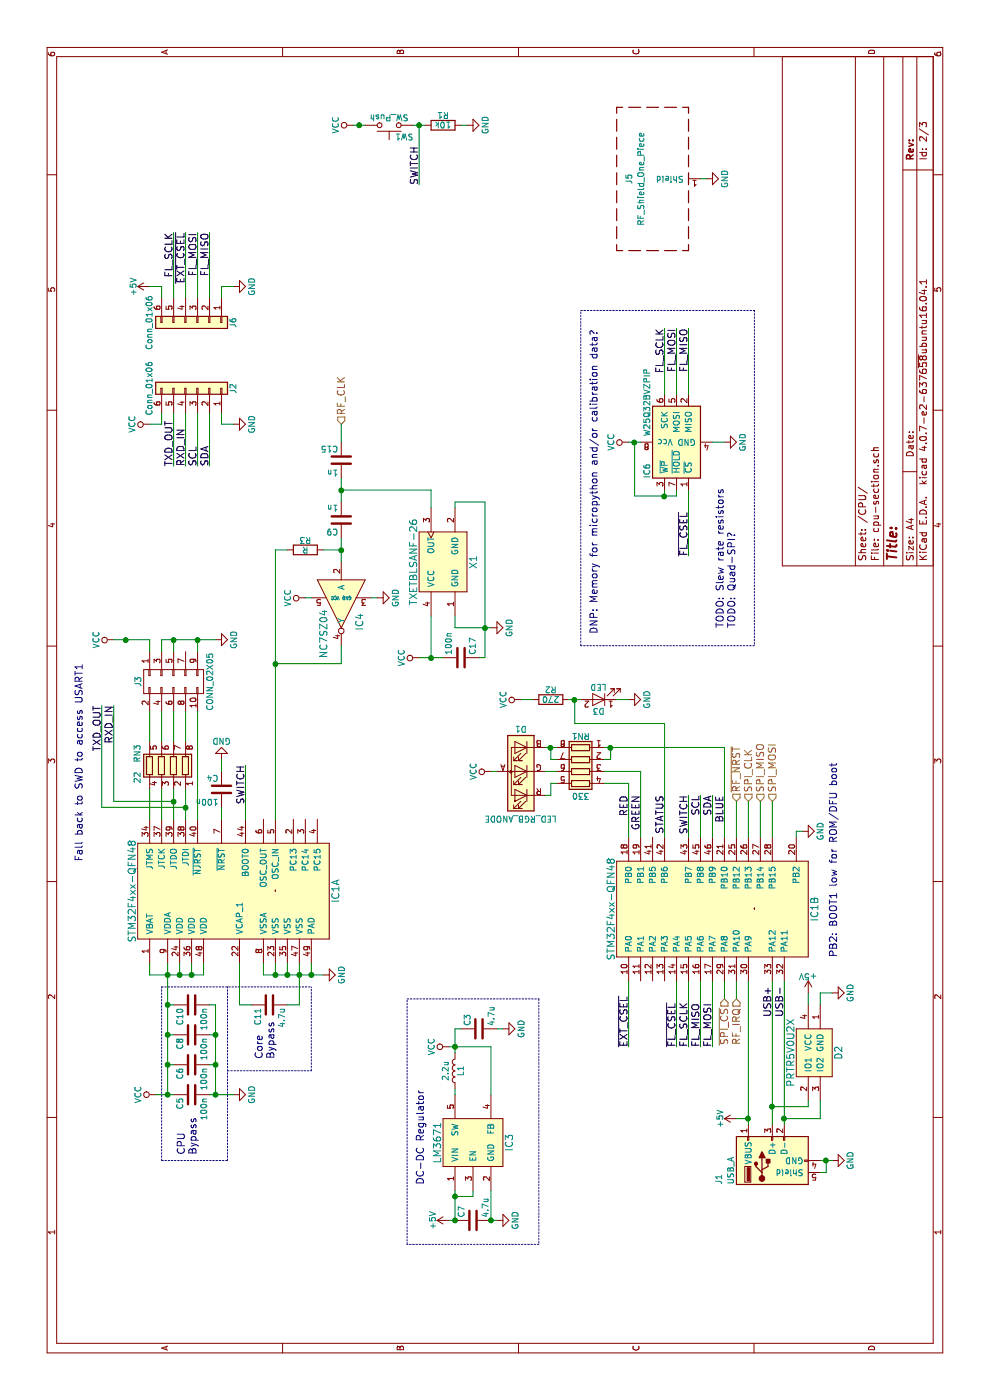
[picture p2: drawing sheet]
EESchema Schematic File Version 2
LIBS:power
LIBS:device
LIBS:transistors
LIBS:conn
LIBS:linear
LIBS:regul
LIBS:74xx
LIBS:cmos4000
LIBS:adc-dac
LIBS:memory
LIBS:xilinx
LIBS:microcontrollers
LIBS:dsp
LIBS:microchip
LIBS:analog_switches
LIBS:motorola
LIBS:texas
LIBS:intel
LIBS:audio
LIBS:interface
LIBS:digital-audio
LIBS:philips
LIBS:display
LIBS:cypress
LIBS:siliconi
LIBS:opto
LIBS:atmel
LIBS:contrib
LIBS:valves
LIBS:fsk-parts
LIBS:switches
LIBS:fsk-radio-cache
EELAYER 25 0
EELAYER END
$Descr A4 11693 8268
encoding utf-8
Sheet 2 3
Title ""
Date ""
Rev ""
Comp ""
Comment1 ""
Comment2 ""
Comment3 ""
Comment4 ""
$EndDescr
$Comp
L VCC #PWR18
U 1 1
P 6350 950
F 0 "#PWR18" H 6350 800 50  0001 C CNN
F 1 "VCC" H 6350 1100 50  0000 C CNN
F 2 "" H 6350 950 50  0001 C CNN
F 3 "" H 6350 950 50  0001 C CNN
	1    6350 950 
	-1   0    0    -1  
$EndComp
$Comp
L GND #PWR19
U 1 1
P 6350 1800
F 0 "#PWR19" H 6350 1550 50  0001 C CNN
F 1 "GND" H 6350 1650 50  0000 C CNN
F 2 "" H 6350 1800 50  0001 C CNN
F 3 "" H 6350 1800 50  0001 C CNN
	1    6350 1800
	-1   0    0    -1  
$EndComp
$Comp
L GND #PWR11
U 1 1
P 3550 2700
F 0 "#PWR11" H 3550 2450 50  0001 C CNN
F 1 "GND" H 3550 2550 50  0000 C CNN
F 2 "" H 3550 2700 50  0001 C CNN
F 3 "" H 3550 2700 50  0001 C CNN
	1    3550 2700
	1    0    0    -1  
$EndComp
$Comp
L C C11
U 1 1
P 3300 2250
F 0 "C11" H 3325 2350 50  0000 L CNN
F 1 "4.7u" H 3325 2150 50  0000 L CNN
F 2 "Capacitors_SMD:C_0603" H 3338 2100 50  0001 C CNN
F 3 "" H 3300 2250 50  0001 C CNN
	1    3300 2250
	-1   0    0    -1  
$EndComp
$Comp
L GND #PWR6
U 1 1
P 2550 1950
F 0 "#PWR6" H 2550 1700 50  0001 C CNN
F 1 "GND" H 2550 1800 50  0000 C CNN
F 2 "" H 2550 1950 50  0001 C CNN
F 3 "" H 2550 1950 50  0001 C CNN
	1    2550 1950
	1    0    0    -1  
$EndComp
$Comp
L VCC #PWR5
U 1 1
P 2550 1300
F 0 "#PWR5" H 2550 1150 50  0001 C CNN
F 1 "VCC" H 2550 1450 50  0000 C CNN
F 2 "" H 2550 1300 50  0001 C CNN
F 3 "" H 2550 1300 50  0001 C CNN
	1    2550 1300
	1    0    0    -1  
$EndComp
$Comp
L GND #PWR3
U 1 1
P 2000 6950
F 0 "#PWR3" H 2000 6700 50  0001 C CNN
F 1 "GND" H 2000 6800 50  0000 C CNN
F 2 "" H 2000 6950 50  0001 C CNN
F 3 "" H 2000 6950 50  0001 C CNN
	1    2000 6950
	1    0    0    -1  
$EndComp
$Comp
L +5V #PWR9
U 1 1
P 3400 6750
F 0 "#PWR9" H 3400 6600 50  0001 C CNN
F 1 "+5V" H 3400 6890 50  0000 C CNN
F 2 "" H 3400 6750 50  0001 C CNN
F 3 "" H 3400 6750 50  0001 C CNN
	1    3400 6750
	0    1    1    0   
$EndComp
$Comp
L CONN_02X05 J3
U 1 1
P 6000 1450
F 0 "J3" H 6000 1750 50  0000 C CNN
F 1 "CONN_02X05" H 6000 1150 50  0000 C CNN
F 2 "FSK Parts:ftsh-105-01-dv" H 6000 250 50  0001 C CNN
F 3 "" H 6000 250 50  0001 C CNN
	1    6000 1450
	-1   0    0    -1  
$EndComp
$Comp
L C C10
U 1 1
P 3300 1600
F 0 "C10" H 3325 1700 50  0000 L CNN
F 1 "100n" H 3325 1500 50  0000 L CNN
F 2 "Capacitors_SMD:C_0402" H 3338 1450 50  0001 C CNN
F 3 "" H 3300 1600 50  0001 C CNN
	1    3300 1600
	-1   0    0    -1  
$EndComp
$Comp
L C C8
U 1 1
P 3050 1600
F 0 "C8" H 3075 1700 50  0000 L CNN
F 1 "100n" H 3075 1500 50  0000 L CNN
F 2 "Capacitors_SMD:C_0402" H 3088 1450 50  0001 C CNN
F 3 "" H 3050 1600 50  0001 C CNN
	1    3050 1600
	-1   0    0    -1  
$EndComp
$Comp
L C C6
U 1 1
P 2800 1600
F 0 "C6" H 2825 1700 50  0000 L CNN
F 1 "100n" H 2825 1500 50  0000 L CNN
F 2 "Capacitors_SMD:C_0402" H 2838 1450 50  0001 C CNN
F 3 "" H 2800 1600 50  0001 C CNN
	1    2800 1600
	-1   0    0    -1  
$EndComp
$Comp
L C C5
U 1 1
P 2550 1600
F 0 "C5" H 2575 1700 50  0000 L CNN
F 1 "100n" H 2575 1500 50  0000 L CNN
F 2 "Capacitors_SMD:C_0402" H 2588 1450 50  0001 C CNN
F 3 "" H 2550 1600 50  0001 C CNN
	1    2550 1600
	-1   0    0    -1  
$EndComp
$Comp
L C C17
U 1 1
P 6200 3850
F 0 "C17" H 6225 3950 50  0000 L CNN
F 1 "100n" H 6225 3750 50  0000 L CNN
F 2 "Capacitors_SMD:C_0402" H 6238 3700 50  0001 C CNN
F 3 "" H 6200 3850 50  0001 C CNN
	1    6200 3850
	1    0    0    1   
$EndComp
Text HLabel 3350 6050 0    60   Input ~ 0
~SPI_CS
Text HLabel 5000 6250 2    60   Input ~ 0
SPI_CLK
Text HLabel 5000 6350 2    60   Input ~ 0
SPI_MISO
Text HLabel 5000 6450 2    60   Input ~ 0
SPI_MOSI
Text Label 2950 5250 0    60   ~ 0
~EXT_CSEL
Text Label 5800 850  2    60   ~ 0
TXD_OUT
Text Label 5800 950  2    60   ~ 0
RXD_IN
Text Label 2950 5650 0    60   ~ 0
~FL_CSEL
Text Label 2950 5850 0    60   ~ 0
FL_MISO
Text Label 2950 5950 0    60   ~ 0
FL_MOSI
$Comp
L VCC #PWR13
U 1 1
P 5250 4100
F 0 "#PWR13" H 5250 3950 50  0001 C CNN
F 1 "VCC" H 5250 4250 50  0000 C CNN
F 2 "" H 5250 4100 50  0001 C CNN
F 3 "" H 5250 4100 50  0001 C CNN
	1    5250 4100
	1    0    0    -1  
$EndComp
Text HLabel 5000 6150 2    60   Input ~ 0
~RF_NRST
Text HLabel 3350 6150 0    60   Input ~ 0
RF_IRQ
$Comp
L TCXO_4P X1
U 1 1
P 7000 3700
F 0 "X1" H 7000 3450 60  0000 C CNN
F 1 "TXETBLSANF-26" H 7000 3950 60  0000 C CNN
F 2 "Crystals:Crystal_SMD_TXC_7M-4pin_3.2x2.5mm_HandSoldering" H 7000 3700 60  0001 C CNN
F 3 "" H 7000 3700 60  0001 C CNN
	1    7000 3700
	1    0    0    -1  
$EndComp
$Comp
L C C15
U 1 1
P 7850 2850
F 0 "C15" H 7875 2950 50  0000 L CNN
F 1 "1n" H 7875 2750 50  0000 L CNN
F 2 "Capacitors_SMD:C_0402" H 7888 2700 50  0001 C CNN
F 3 "" H 7850 2850 50  0001 C CNN
	1    7850 2850
	0    1    -1   0   
$EndComp
$Comp
L STM32F4xx-QFN48 IC1
U 1 1
P 4250 1950
F 0 "IC1" H 4250 1100 60  0000 C CNN
F 1 "STM32F4xx-QFN48" H 4250 2800 60  0000 C CNN
F 2 "FSK Parts:QFN48" H 4250 1950 60  0001 C CNN
F 3 "" H 4250 1950 60  0001 C CNN
	1    4250 1950
	1    0    0    -1  
$EndComp
$Comp
L USB_A J1
U 1 1
P 2000 6450
F 0 "J1" H 1800 6900 50  0000 L CNN
F 1 "USB_A" H 1800 6800 50  0000 L CNN
F 2 "FSK Parts:USB-A-Plug" H 2150 6400 50  0001 C CNN
F 3 "" H 2150 6400 50  0001 C CNN
	1    2000 6450
	1    0    0    -1  
$EndComp
$Comp
L GND #PWR26
U 1 1
P 8150 1950
F 0 "#PWR26" H 8150 1700 50  0001 C CNN
F 1 "GND" H 8150 1800 50  0000 C CNN
F 2 "" H 8150 1950 50  0001 C CNN
F 3 "" H 8150 1950 50  0001 C CNN
	1    8150 1950
	1    0    0    -1  
$EndComp
$Comp
L VCC #PWR25
U 1 1
P 8150 1250
F 0 "#PWR25" H 8150 1100 50  0001 C CNN
F 1 "VCC" H 8150 1400 50  0000 C CNN
F 2 "" H 8150 1250 50  0001 C CNN
F 3 "" H 8150 1250 50  0001 C CNN
	1    8150 1250
	1    0    0    -1  
$EndComp
Text Label 7800 1450 0    60   ~ 0
TXD_OUT
Text Label 7800 1550 0    60   ~ 0
RXD_IN
$Comp
L +5V #PWR27
U 1 1
P 9300 1250
F 0 "#PWR27" H 9300 1100 50  0001 C CNN
F 1 "+5V" H 9300 1390 50  0000 C CNN
F 2 "" H 9300 1250 50  0001 C CNN
F 3 "" H 9300 1250 50  0001 C CNN
	1    9300 1250
	-1   0    0    -1  
$EndComp
$Comp
L L L1
U 1 1
P 2750 3800
F 0 "L1" V 2700 3800 50  0000 C CNN
F 1 "2.2u" V 2825 3800 50  0000 C CNN
F 2 "Inductors_SMD:L_0603_HandSoldering" H 2750 3800 50  0001 C CNN
F 3 "" H 2750 3800 50  0001 C CNN
	1    2750 3800
	0    -1   -1   0   
$EndComp
$Comp
L C C3
U 1 1
P 3100 4000
F 0 "C3" H 3125 4100 50  0000 L CNN
F 1 "4.7u" H 3125 3900 50  0000 L CNN
F 2 "Capacitors_SMD:C_0603" H 3138 3850 50  0001 C CNN
F 3 "" H 3100 4000 50  0001 C CNN
	1    3100 4000
	1    0    0    -1  
$EndComp
$Comp
L VCC #PWR7
U 1 1
P 2950 3750
F 0 "#PWR7" H 2950 3600 50  0001 C CNN
F 1 "VCC" H 2950 3900 50  0000 C CNN
F 2 "" H 2950 3750 50  0001 C CNN
F 3 "" H 2950 3750 50  0001 C CNN
	1    2950 3750
	1    0    0    -1  
$EndComp
$Comp
L LED_RGB_ANODE D1
U 1 1
P 5250 4350
F 0 "D1" H 5250 4000 50  0000 C CNN
F 1 "LED_RGB_ANODE" H 5250 4750 50  0000 C CNN
F 2 "FSK Parts:LED_0606_RGB" H 5250 4300 50  0001 C CNN
F 3 "" H 5250 4300 50  0001 C CNN
	1    5250 4350
	0    -1   -1   0   
$EndComp
Text Label 3200 6450 0    60   ~ 0
USB+
Text Label 3200 6550 0    60   ~ 0
USB-
$Comp
L LM3671 IC3
U 1 1
P 2150 3950
F 0 "IC3" H 2150 3650 60  0000 C CNN
F 1 "LM3671" H 2150 4250 60  0000 C CNN
F 2 "TO_SOT_Packages_SMD:SOT-23-5_HandSoldering" H 2150 3950 60  0001 C CNN
F 3 "" H 2150 3950 60  0001 C CNN
	1    2150 3950
	1    0    0    -1  
$EndComp
$Comp
L GND #PWR2
U 1 1
P 1500 4150
F 0 "#PWR2" H 1500 3900 50  0001 C CNN
F 1 "GND" H 1500 4000 50  0000 C CNN
F 2 "" H 1500 4150 50  0001 C CNN
F 3 "" H 1500 4150 50  0001 C CNN
	1    1500 4150
	1    0    0    -1  
$EndComp
$Comp
L +5V #PWR1
U 1 1
P 1500 3750
F 0 "#PWR1" H 1500 3600 50  0001 C CNN
F 1 "+5V" H 1500 3890 50  0000 C CNN
F 2 "" H 1500 3750 50  0001 C CNN
F 3 "" H 1500 3750 50  0001 C CNN
	1    1500 3750
	1    0    0    -1  
$EndComp
$Comp
L GND #PWR8
U 1 1
P 3100 4200
F 0 "#PWR8" H 3100 3950 50  0001 C CNN
F 1 "GND" H 3100 4050 50  0000 C CNN
F 2 "" H 3100 4200 50  0001 C CNN
F 3 "" H 3100 4200 50  0001 C CNN
	1    3100 4200
	1    0    0    -1  
$EndComp
$Comp
L C C7
U 1 1
P 1500 3950
F 0 "C7" H 1525 4050 50  0000 L CNN
F 1 "4.7u" H 1525 3850 50  0000 L CNN
F 2 "Capacitors_SMD:C_0603" H 1538 3800 50  0001 C CNN
F 3 "" H 1500 3950 50  0001 C CNN
	1    1500 3950
	1    0    0    -1  
$EndComp
$Comp
L GND #PWR10
U 1 1
P 3400 6950
F 0 "#PWR10" H 3400 6700 50  0001 C CNN
F 1 "GND" H 3400 6800 50  0000 C CNN
F 2 "" H 3400 6950 50  0001 C CNN
F 3 "" H 3400 6950 50  0001 C CNN
	1    3400 6950
	1    0    0    -1  
$EndComp
Text Label 7800 1750 0    60   ~ 0
SDA
Text Label 7800 1650 0    60   ~ 0
SCL
Text Label 5050 5850 2    60   ~ 0
SCL
Text Label 5050 5950 2    60   ~ 0
SDA
$Comp
L LED D3
U 1 1
P 5850 5000
F 0 "D3" H 5850 5100 50  0000 C CNN
F 1 "LED" H 5850 4900 50  0000 C CNN
F 2 "LEDs:LED_0603_HandSoldering" H 5850 5000 50  0001 C CNN
F 3 "" H 5850 5000 50  0001 C CNN
	1    5850 5000
	0    -1   -1   0   
$EndComp
$Comp
L VCC #PWR15
U 1 1
P 5850 4350
F 0 "#PWR15" H 5850 4200 50  0001 C CNN
F 1 "VCC" H 5850 4500 50  0000 C CNN
F 2 "" H 5850 4350 50  0001 C CNN
F 3 "" H 5850 4350 50  0001 C CNN
	1    5850 4350
	1    0    0    -1  
$EndComp
$Comp
L R R2
U 1 1
P 5850 4600
F 0 "R2" V 5930 4600 50  0000 C CNN
F 1 "270" V 5850 4600 50  0000 C CNN
F 2 "Resistors_SMD:R_0603_HandSoldering" V 5780 4600 50  0001 C CNN
F 3 "" H 5850 4600 50  0001 C CNN
	1    5850 4600
	1    0    0    -1  
$EndComp
Text Notes 1800 3550 0    60   ~ 0
DC-DC Regulator
Text Notes 2850 2300 0    60   ~ 0
Core\nBypass
Text Notes 2050 1650 0    60   ~ 0
CPU\nBypass
$Comp
L STM32F4xx-QFN48 IC1
U 2 1
P 4100 5950
F 0 "IC1" H 4100 5100 60  0000 C CNN
F 1 "STM32F4xx-QFN48" H 4100 6800 60  0000 C CNN
F 2 "FSK Parts:QFN48" H 4100 5950 60  0001 C CNN
F 3 "" H 4100 5950 60  0001 C CNN
	2    4100 5950
	1    0    0    -1  
$EndComp
$Comp
L GND #PWR20
U 1 1
P 6450 4100
F 0 "#PWR20" H 6450 3850 50  0001 C CNN
F 1 "GND" H 6450 3950 50  0000 C CNN
F 2 "" H 6450 4100 50  0001 C CNN
F 3 "" H 6450 4100 50  0001 C CNN
	1    6450 4100
	-1   0    0    -1  
$EndComp
$Comp
L VCC #PWR17
U 1 1
P 6200 3500
F 0 "#PWR17" H 6200 3350 50  0001 C CNN
F 1 "VCC" H 6200 3650 50  0000 C CNN
F 2 "" H 6200 3500 50  0001 C CNN
F 3 "" H 6200 3500 50  0001 C CNN
	1    6200 3500
	-1   0    0    -1  
$EndComp
$Comp
L GND #PWR16
U 1 1
P 5850 5250
F 0 "#PWR16" H 5850 5000 50  0001 C CNN
F 1 "GND" H 5850 5100 50  0000 C CNN
F 2 "" H 5850 5250 50  0001 C CNN
F 3 "" H 5850 5250 50  0001 C CNN
	1    5850 5250
	1    0    0    -1  
$EndComp
$Comp
L R_Pack04 RN1
U 1 1
P 5250 4850
F 0 "RN1" V 4950 4850 50  0000 C CNN
F 1 "330" V 5450 4850 50  0000 C CNN
F 2 "Resistors_SMD:R_Array_Concave_4x0603" V 5525 4850 50  0001 C CNN
F 3 "" H 5250 4850 50  0001 C CNN
	1    5250 4850
	-1   0    0    -1  
$EndComp
Text Label 10150 3500 0    60   ~ 0
SWITCH
Text Label 5300 2050 2    60   ~ 0
SWITCH
Text Label 5050 5750 2    60   ~ 0
SWITCH
$Comp
L GND #PWR12
U 1 1
P 4750 6700
F 0 "#PWR12" H 4750 6450 50  0001 C CNN
F 1 "GND" H 4750 6550 50  0000 C CNN
F 2 "" H 4750 6700 50  0001 C CNN
F 3 "" H 4750 6700 50  0001 C CNN
	1    4750 6700
	1    0    0    -1  
$EndComp
Text Notes 3700 7000 0    60   ~ 0
PB2: BOOT1 low for ROM/DFU boot
$Comp
L GND #PWR22
U 1 1
P 6700 3150
F 0 "#PWR22" H 6700 2900 50  0001 C CNN
F 1 "GND" H 6700 3000 50  0000 C CNN
F 2 "" H 6700 3150 50  0001 C CNN
F 3 "" H 6700 3150 50  0001 C CNN
	1    6700 3150
	-1   0    0    -1  
$EndComp
$Comp
L VCC #PWR21
U 1 1
P 6700 2550
F 0 "#PWR21" H 6700 2400 50  0001 C CNN
F 1 "VCC" H 6700 2700 50  0000 C CNN
F 2 "" H 6700 2550 50  0001 C CNN
F 3 "" H 6700 2550 50  0001 C CNN
	1    6700 2550
	-1   0    0    -1  
$EndComp
Text HLabel 8150 2850 2    60   Input ~ 0
RF_CLK
$Comp
L NC7SZ04 IC4
U 1 1
P 6650 2850
F 0 "IC4" H 6800 2700 60  0000 C CNN
F 1 "NC7SZ04" H 6900 3000 60  0000 C CNN
F 2 "TO_SOT_Packages_SMD:SOT-353_SC-70-5" H 6650 2850 60  0001 C CNN
F 3 "" H 6650 2850 60  0001 C CNN
	1    6650 2850
	-1   0    0    -1  
$EndComp
$Comp
L C C9
U 1 1
P 7350 2850
F 0 "C9" H 7375 2950 50  0000 L CNN
F 1 "1n" H 7375 2750 50  0000 L CNN
F 2 "Capacitors_SMD:C_0402" H 7388 2700 50  0001 C CNN
F 3 "" H 7350 2850 50  0001 C CNN
	1    7350 2850
	0    -1   -1   0   
$EndComp
$Comp
L R R3
U 1 1
P 7100 2550
F 0 "R3" V 7180 2550 50  0000 C CNN
F 1 "R" V 7100 2550 50  0000 C CNN
F 2 "Resistors_SMD:R_0603" V 7030 2550 50  0001 C CNN
F 3 "" H 7100 2550 50  0001 C CNN
	1    7100 2550
	1    0    0    -1  
$EndComp
$Comp
L 25LC_EEPROM IC6
U 1 1
P 8000 5650
F 0 "IC6" H 7700 5900 50  0000 L CNN
F 1 "W25Q32BVZPIP" H 8050 5900 50  0000 L CNN
F 2 "Housings_DFN_QFN:DFN-S-8-1EP_6x5mm_Pitch1.27mm" H 7650 5600 50  0001 C CNN
F 3 "" H 7650 5600 50  0001 C CNN
	1    8000 5650
	1    0    0    -1  
$EndComp
Text Label 8950 5650 2    60   ~ 0
FL_MOSI
Text Label 8950 5750 2    60   ~ 0
FL_MISO
Text Label 8950 5550 2    60   ~ 0
FL_SCLK
Text Label 7050 5750 0    60   ~ 0
~FL_CSEL
$Comp
L VCC #PWR23
U 1 1
P 8000 5250
F 0 "#PWR23" H 8000 5100 50  0001 C CNN
F 1 "VCC" H 8000 5400 50  0000 C CNN
F 2 "" H 8000 5250 50  0001 C CNN
F 3 "" H 8000 5250 50  0001 C CNN
	1    8000 5250
	1    0    0    -1  
$EndComp
$Comp
L GND #PWR24
U 1 1
P 8000 6050
F 0 "#PWR24" H 8000 5800 50  0001 C CNN
F 1 "GND" H 8000 5900 50  0000 C CNN
F 2 "" H 8000 6050 50  0001 C CNN
F 3 "" H 8000 6050 50  0001 C CNN
	1    8000 6050
	1    0    0    -1  
$EndComp
Text Notes 6400 5000 0    60   ~ 0
DNP: Memory for micropython and/or calibration data?
Text Notes 6450 6150 0    60   ~ 0
TODO: Slew rate resistors\nTODO: Quad-SPI?
$Comp
L C C4
U 1 1
P 5100 1850
F 0 "C4" H 5125 1950 50  0000 L CNN
F 1 "100n" H 5125 1750 50  0000 L CNN
F 2 "Capacitors_SMD:C_0402" H 5138 1700 50  0001 C CNN
F 3 "" H 5100 1850 50  0001 C CNN
	1    5100 1850
	0    1    -1   0   
$EndComp
$Comp
L GND #PWR14
U 1 1
P 5350 1850
F 0 "#PWR14" H 5350 1600 50  0001 C CNN
F 1 "GND" H 5350 1700 50  0000 C CNN
F 2 "" H 5350 1850 50  0001 C CNN
F 3 "" H 5350 1850 50  0001 C CNN
	1    5350 1850
	0    -1   -1   0   
$EndComp
$Comp
L R_Pack04 RN3
U 1 1
P 5300 1350
F 0 "RN3" V 5500 1450 50  0000 C CNN
F 1 "22" V 5500 1250 50  0000 C CNN
F 2 "Resistors_SMD:R_Array_Concave_4x0603" V 5575 1350 50  0001 C CNN
F 3 "" H 5300 1350 50  0001 C CNN
	1    5300 1350
	0    1    -1   0   
$EndComp
$Comp
L RF_Shield_One_Piece J5
U 1 1
P 10200 5450
F 0 "J5" H 10200 5650 50  0000 C CNN
F 1 "RF_Shield_One_Piece" H 10200 5550 50  0000 C CNN
F 2 "Shielding_Cabinets:Laird_Technologies_BMI-S-102_16.50x16.50mm" H 10200 5350 50  0001 C CNN
F 3 "" H 10200 5350 50  0001 C CNN
	1    10200 5450
	1    0    0    -1  
$EndComp
$Comp
L GND #PWR29
U 1 1
P 10200 5900
F 0 "#PWR29" H 10200 5650 50  0001 C CNN
F 1 "GND" H 10200 5750 50  0000 C CNN
F 2 "" H 10200 5900 50  0001 C CNN
F 3 "" H 10200 5900 50  0001 C CNN
	1    10200 5900
	1    0    0    -1  
$EndComp
$Comp
L PRTR5V0U2X D2
U 1 1
P 2900 6800
F 0 "D2" H 2900 6600 60  0000 C CNN
F 1 "PRTR5V0U2X" H 2900 7000 60  0000 C CNN
F 2 "TO_SOT_Packages_SMD:SOT-143" H 2900 6800 60  0001 C CNN
F 3 "" H 2900 6800 60  0001 C CNN
	1    2900 6800
	1    0    0    -1  
$EndComp
$Comp
L +5V #PWR4
U 1 1
P 2350 6150
F 0 "#PWR4" H 2350 6000 50  0001 C CNN
F 1 "+5V" H 2350 6290 50  0000 C CNN
F 2 "" H 2350 6150 50  0001 C CNN
F 3 "" H 2350 6150 50  0001 C CNN
	1    2350 6150
	1    0    0    -1  
$EndComp
Text Label 2950 5750 0    60   ~ 0
FL_SCLK
Connection ~ 6350 1050
Wire Wire Line
	6350 950  6350 1250
Wire Wire Line
	3650 1250 3550 1250
Wire Wire Line
	3300 1450 3300 1400
Wire Notes Line
	3450 1350 3450 2600
Connection ~ 3050 1400
Wire Wire Line
	3050 1450 3050 1400
Connection ~ 3050 1800
Wire Wire Line
	3050 1800 3050 1750
Wire Notes Line
	1300 4500 1300 3400
Wire Notes Line
	3350 4500 1300 4500
Wire Notes Line
	3350 3400 3350 4500
Wire Notes Line
	1300 3400 3350 3400
Wire Wire Line
	7800 1750 8250 1750
Wire Wire Line
	7800 1650 8250 1650
Wire Wire Line
	3400 6850 3400 6950
Wire Wire Line
	3300 6850 3400 6850
Wire Wire Line
	1900 6900 2000 6900
Wire Wire Line
	8150 1850 8250 1850
Wire Wire Line
	4850 2050 5300 2050
Wire Wire Line
	6350 1250 6250 1250
Wire Wire Line
	6250 1350 6350 1350
Wire Wire Line
	6350 1350 6350 1800
Wire Wire Line
	6250 1450 6350 1450
Connection ~ 6350 1450
Wire Wire Line
	6250 1650 6350 1650
Connection ~ 6350 1650
Connection ~ 3550 1500
Wire Wire Line
	3550 1700 3650 1700
Wire Wire Line
	3550 1600 3650 1600
Connection ~ 3550 1600
Wire Wire Line
	3550 1500 3650 1500
Connection ~ 3550 1400
Connection ~ 3300 1400
Connection ~ 2800 1400
Connection ~ 2550 1400
Wire Wire Line
	4700 6350 5000 6350
Wire Wire Line
	2950 5250 3500 5250
Wire Wire Line
	4950 850  5800 850 
Wire Wire Line
	5000 950  5800 950 
Wire Wire Line
	2950 5650 3500 5650
Wire Wire Line
	2950 5750 3500 5750
Wire Wire Line
	2950 5850 3500 5850
Wire Wire Line
	2950 5950 3500 5950
Wire Wire Line
	4700 6450 5000 6450
Wire Wire Line
	4700 6250 5000 6250
Wire Wire Line
	6550 3800 6450 3800
Wire Wire Line
	7600 3600 7450 3600
Wire Wire Line
	3650 2200 3550 2200
Wire Wire Line
	3650 2300 3550 2300
Connection ~ 3550 2300
Wire Wire Line
	3550 2400 3650 2400
Connection ~ 3550 2400
Connection ~ 3550 2500
Wire Wire Line
	4700 5250 5150 5250
Wire Wire Line
	4700 5350 5250 5350
Wire Wire Line
	5250 5350 5250 5050
Wire Wire Line
	5450 6050 4700 6050
Wire Wire Line
	5450 5050 5450 6050
Wire Wire Line
	5250 4100 5250 4150
Wire Wire Line
	2800 1450 2800 1400
Wire Wire Line
	2550 1300 2550 1450
Wire Wire Line
	2550 1750 2550 1950
Connection ~ 2550 1800
Wire Wire Line
	2800 1800 2800 1750
Connection ~ 2800 1800
Wire Wire Line
	3300 1800 3300 1750
Wire Wire Line
	3550 1250 3550 1700
Wire Wire Line
	3300 2100 3300 2000
Wire Wire Line
	3550 2200 3550 2700
Wire Wire Line
	3550 2600 3650 2600
Connection ~ 3550 2600
Wire Wire Line
	2300 6450 3500 6450
Wire Wire Line
	2300 6550 3500 6550
Connection ~ 2000 6900
Wire Wire Line
	2000 6850 2000 6950
Wire Wire Line
	1900 6900 1900 6850
Wire Wire Line
	4700 6150 5000 6150
Wire Wire Line
	1500 3800 1750 3800
Wire Wire Line
	1500 3800 1500 3750
Wire Wire Line
	1750 3950 1700 3950
Wire Wire Line
	1700 3950 1700 3800
Connection ~ 1700 3800
Wire Wire Line
	1500 4100 1750 4100
Wire Wire Line
	1500 4100 1500 4150
Connection ~ 1500 3800
Connection ~ 1500 4100
Wire Wire Line
	2950 3750 2950 4100
Wire Wire Line
	2900 3800 3100 3800
Connection ~ 2950 3800
Wire Wire Line
	3100 3800 3100 3850
Wire Wire Line
	3100 4200 3100 4150
Wire Wire Line
	2600 3800 2550 3800
Wire Wire Line
	2950 4100 2550 4100
Wire Wire Line
	3350 6150 3500 6150
Wire Wire Line
	6200 3500 6200 3700
Wire Wire Line
	6550 3600 6200 3600
Wire Wire Line
	6450 3800 6450 4100
Connection ~ 6450 4050
Wire Wire Line
	6200 4050 6200 4000
Connection ~ 6200 3600
Wire Wire Line
	5850 4750 5850 4850
Wire Wire Line
	5850 4450 5850 4350
Wire Wire Line
	4700 5550 5650 5550
Wire Wire Line
	5650 5550 5650 4800
Wire Wire Line
	5650 4800 5850 4800
Connection ~ 5850 4800
Wire Wire Line
	5850 5250 5850 5150
Wire Wire Line
	3300 2400 3300 2500
Wire Wire Line
	3300 2500 3650 2500
Wire Wire Line
	3300 2000 3650 2000
Wire Notes Line
	2750 1900 2750 2600
Wire Notes Line
	2750 2600 3450 2600
Wire Wire Line
	5250 4650 5250 4550
Wire Wire Line
	5150 4650 5150 4600
Wire Wire Line
	5150 4600 5050 4600
Wire Wire Line
	5050 4600 5050 4550
Wire Wire Line
	5350 4650 5350 4600
Wire Wire Line
	5350 4600 5450 4600
Wire Wire Line
	5450 4550 5450 4650
Connection ~ 5450 4600
Wire Wire Line
	5150 5250 5150 5050
Wire Wire Line
	5350 5050 5350 5100
Wire Wire Line
	5350 5100 5450 5100
Connection ~ 5450 5100
Wire Wire Line
	4700 5850 5050 5850
Wire Wire Line
	4700 5950 5050 5950
Connection ~ 10650 3500
Wire Wire Line
	4700 5750 5050 5750
Wire Wire Line
	4750 6700 4750 6650
Wire Wire Line
	4750 6650 4700 6650
Wire Wire Line
	7600 3600 7600 2850
Connection ~ 7600 2850
Wire Wire Line
	8000 2850 8150 2850
Wire Wire Line
	7450 3800 7500 3800
Wire Wire Line
	7500 3800 7500 4050
Wire Wire Line
	7500 4050 6200 4050
Wire Wire Line
	7000 2850 7200 2850
Wire Wire Line
	7500 2850 7700 2850
Wire Wire Line
	6700 3150 6700 3100
Wire Wire Line
	6700 2600 6700 2550
Wire Wire Line
	7100 2700 7100 2850
Connection ~ 7100 2850
Wire Wire Line
	7100 2300 7100 2400
Wire Wire Line
	4850 2300 7100 2300
Wire Wire Line
	6150 2300 6150 2850
Wire Wire Line
	6150 2850 6300 2850
Connection ~ 6150 2300
Wire Wire Line
	8950 5550 8400 5550
Wire Wire Line
	8950 5650 8400 5650
Wire Wire Line
	8950 5750 8400 5750
Wire Wire Line
	7050 5750 7600 5750
Wire Wire Line
	8000 5250 8000 5350
Wire Wire Line
	8000 5950 8000 6050
Wire Notes Line
	6300 4850 9100 4850
Wire Notes Line
	9100 4850 9100 6300
Wire Notes Line
	9100 6300 6300 6300
Wire Notes Line
	6300 6300 6300 4850
Wire Wire Line
	7600 5550 7550 5550
Connection ~ 8000 5300
Wire Wire Line
	7550 5650 7600 5650
Wire Wire Line
	4850 1650 5750 1650
Wire Wire Line
	4950 1850 4850 1850
Wire Wire Line
	5350 1850 5250 1850
Wire Wire Line
	5750 1250 5500 1250
Wire Wire Line
	5500 1350 5750 1350
Wire Wire Line
	5500 1450 5750 1450
Wire Wire Line
	5500 1550 5750 1550
Wire Wire Line
	5100 1250 4850 1250
Wire Wire Line
	5100 1350 4850 1350
Wire Wire Line
	5100 1450 4850 1450
Wire Wire Line
	5100 1550 4850 1550
Wire Wire Line
	3350 6050 3500 6050
Wire Wire Line
	10200 5850 10200 5900
Wire Wire Line
	2500 6750 2450 6750
Wire Wire Line
	2500 6850 2350 6850
Wire Wire Line
	3400 6750 3300 6750
Wire Wire Line
	2300 6250 3500 6250
Wire Wire Line
	2350 6150 2350 6250
Connection ~ 2350 6250
Wire Wire Line
	2450 6750 2450 6450
Connection ~ 2450 6450
Wire Wire Line
	2350 6850 2350 6550
Connection ~ 2350 6550
Connection ~ 7550 5550
Wire Wire Line
	7550 5300 7550 5650
Wire Wire Line
	7550 5300 8000 5300
Text Label 5050 6050 2    60   ~ 0
BLUE
Text Label 5050 5250 2    60   ~ 0
RED
Text Label 5050 5350 2    60   ~ 0
GREEN
Text Label 5050 5550 2    60   ~ 0
STATUS
$Comp
L VCC #PWR30
U 1 1
P 10650 2950
F 0 "#PWR30" H 10650 2800 50  0001 C CNN
F 1 "VCC" H 10650 3100 50  0000 C CNN
F 2 "" H 10650 2950 50  0001 C CNN
F 3 "" H 10650 2950 50  0001 C CNN
	1    10650 2950
	1    0    0    -1  
$EndComp
$Comp
L R R1
U 1 1
P 10650 3700
F 0 "R1" V 10730 3700 50  0000 C CNN
F 1 "10k" V 10650 3700 50  0000 C CNN
F 2 "Resistors_SMD:R_0402" V 10580 3700 50  0001 C CNN
F 3 "" H 10650 3700 50  0001 C CNN
	1    10650 3700
	1    0    0    -1  
$EndComp
$Comp
L GND #PWR31
U 1 1
P 10650 3900
F 0 "#PWR31" H 10650 3650 50  0001 C CNN
F 1 "GND" H 10650 3750 50  0000 C CNN
F 2 "" H 10650 3900 50  0001 C CNN
F 3 "" H 10650 3900 50  0001 C CNN
	1    10650 3900
	1    0    0    -1  
$EndComp
Wire Wire Line
	10650 3900 10650 3850
Wire Wire Line
	9300 1250 9300 1350
Wire Wire Line
	9300 1350 9200 1350
Wire Wire Line
	8250 1550 7800 1550
Wire Wire Line
	8250 1450 7800 1450
Wire Wire Line
	8150 1950 8150 1850
Wire Wire Line
	5000 950  5000 1450
Connection ~ 5000 1450
Wire Wire Line
	4950 850  4950 1550
Connection ~ 4950 1550
Text Notes 4500 700  0    60   ~ 0
Fall back to SWD to access USART1
$Comp
L GND #PWR28
U 1 1
P 9300 1950
F 0 "#PWR28" H 9300 1700 50  0001 C CNN
F 1 "GND" H 9300 1800 50  0000 C CNN
F 2 "" H 9300 1950 50  0001 C CNN
F 3 "" H 9300 1950 50  0001 C CNN
	1    9300 1950
	1    0    0    -1  
$EndComp
Wire Wire Line
	9300 1950 9300 1850
Wire Wire Line
	9300 1850 9200 1850
Wire Wire Line
	9200 1750 9750 1750
Text Label 9750 1750 2    60   ~ 0
FL_MISO
Text Label 9750 1650 2    60   ~ 0
FL_MOSI
Text Label 9750 1550 2    60   ~ 0
~EXT_CSEL
Text Label 9750 1450 2    60   ~ 0
FL_SCLK
Wire Wire Line
	9200 1650 9750 1650
Wire Wire Line
	9200 1550 9750 1550
Wire Wire Line
	9200 1450 9750 1450
Wire Wire Line
	8150 1250 8150 1350
Wire Wire Line
	8150 1350 8250 1350
Wire Wire Line
	2550 1800 3300 1800
Wire Wire Line
	2550 1400 3650 1400
Wire Notes Line
	2000 1350 2000 1900
Wire Notes Line
	2000 1900 3450 1900
Wire Notes Line
	2000 1350 3450 1350
$Comp
L Conn_01x06 J2
U 1 1
P 8450 1650
F 0 "J2" H 8450 1950 50  0000 C CNN
F 1 "Conn_01x06" H 8450 1250 50  0000 C CNN
F 2 "FSK Parts:Castellated_Edge_6pin_2.54mm" H 8450 1650 50  0001 C CNN
F 3 "" H 8450 1650 50  0001 C CNN
	1    8450 1650
	1    0    0    1   
$EndComp
$Comp
L Conn_01x06 J6
U 1 1
P 9000 1650
F 0 "J6" H 9000 1950 50  0000 C CNN
F 1 "Conn_01x06" H 9000 1250 50  0000 C CNN
F 2 "FSK Parts:Castellated_Edge_6pin_2.54mm" H 9000 1650 50  0001 C CNN
F 3 "" H 9000 1650 50  0001 C CNN
	1    9000 1650
	-1   0    0    1   
$EndComp
$Comp
L SW_Push SW1
U 1 1
P 10650 3250
F 0 "SW1" H 10700 3350 50  0000 L CNN
F 1 "SW_Push" H 10650 3190 50  0000 C CNN
F 2 "Buttons_Switches_SMD:SW_SPST_EVQP7C" H 10650 3450 50  0001 C CNN
F 3 "" H 10650 3450 50  0001 C CNN
	1    10650 3250
	0    -1   1    0   
$EndComp
Connection ~ 10650 3000
Wire Wire Line
	10650 3450 10650 3550
Wire Wire Line
	10150 3500 10650 3500
Wire Wire Line
	10650 3050 10650 2950
$EndSCHEMATC
